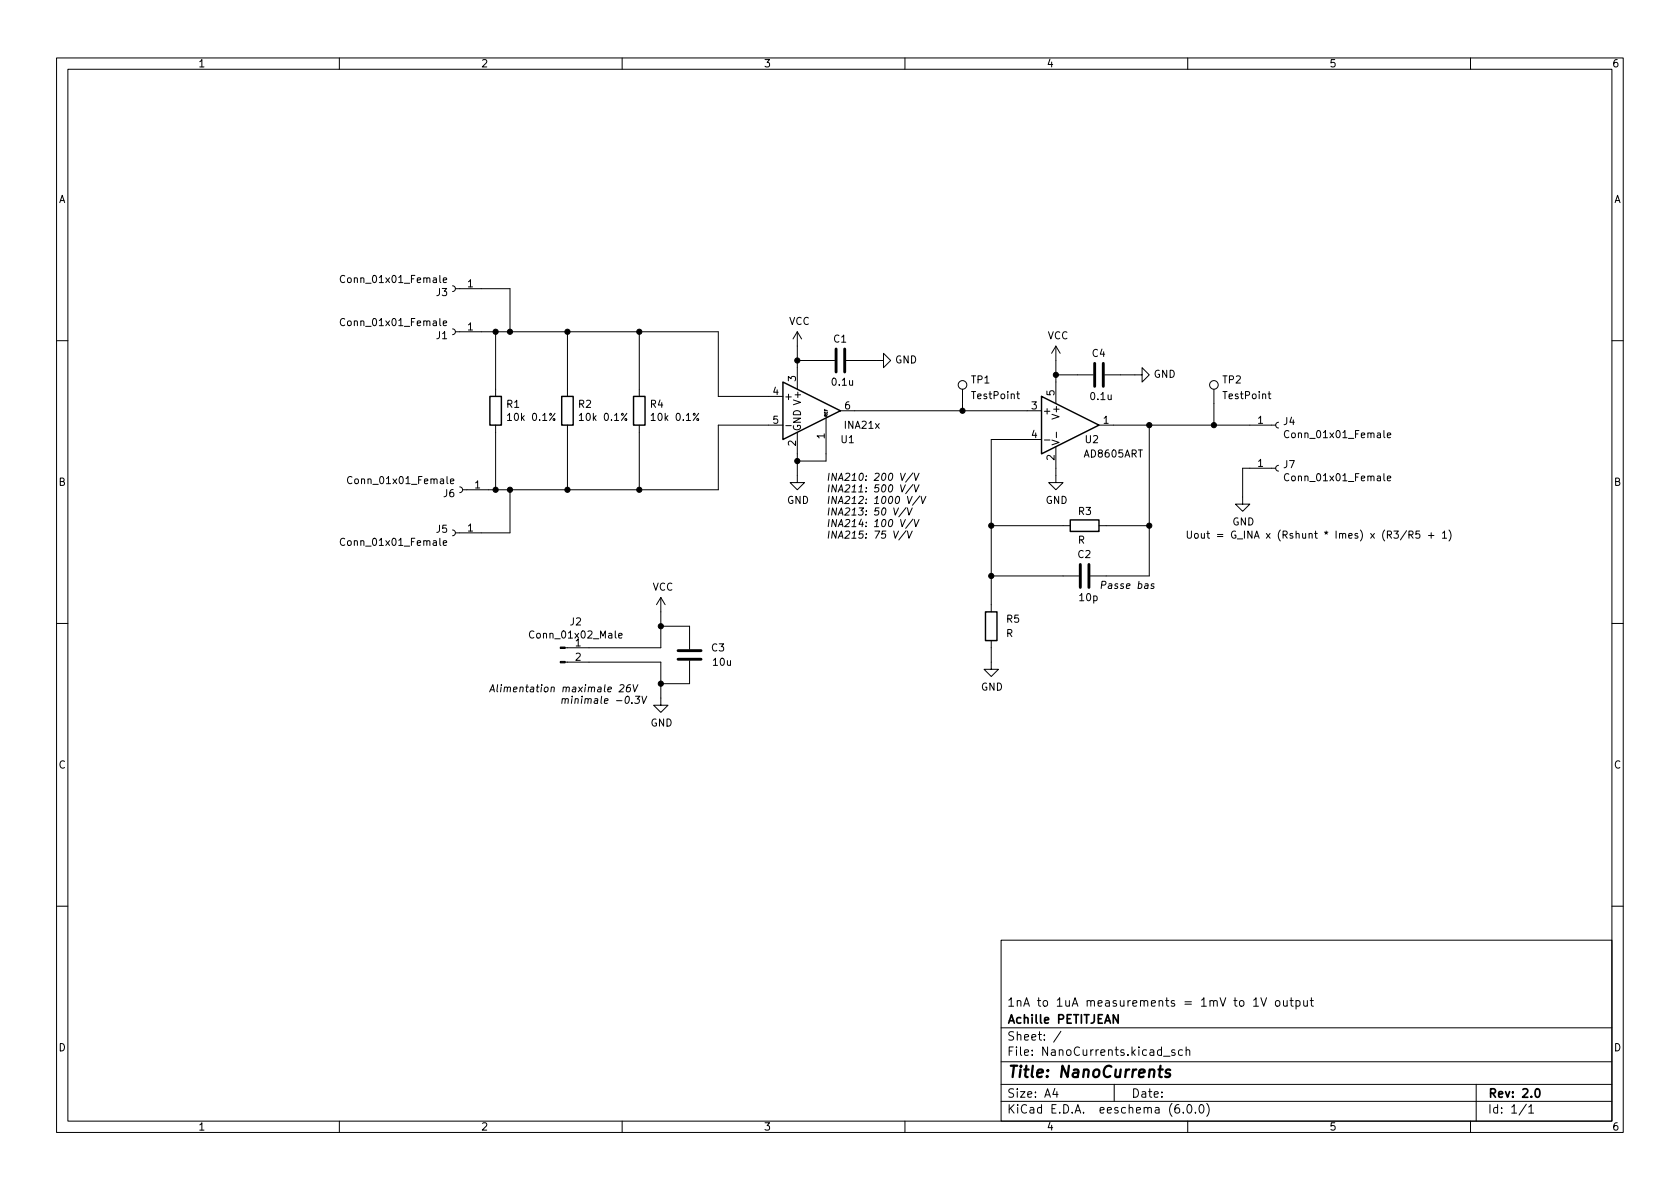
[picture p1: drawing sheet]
<svg xmlns="http://www.w3.org/2000/svg" width="297mm" height="210mm" viewBox="0 0 297 210" stroke-linecap="round" stroke-linejoin="round" font-family="sans-serif">
<g fill="none" stroke="#000" stroke-width=".18">
<path d="M10 10.2h277v190.1h-277zM12 12.2h273v186.1h-273zM60 10.2v2M110 10.2v2M160 10.2v2M210 10.2v2M260 10.2v2M61 56.4a.6 .6 0 0 0-.9 .5 .6 .6 0 0 0 .6 .7l.3-.1M61 48.8a.6 .6 0 0 0-.9 .4 .6 .6 0 0 0 .6 .8l.3-.1M78.4 57.2l.6-.2-.1-.2-.3-.1-.2 .2v.6h.5M78.4 49.5l.6-.1-.1-.2-.3-.1-.2 .2v.6h.5M80 58.2l.4 .1 .1 .4-.1 .3-.4 .2"/>
<path d="M80 50.5l.4 .2 .1 .3-.1 .4-.4 .2M80.5 58.7h46.5v11.4h11.4M80.5 51h9.7v7.7M87.6 58.7v11.4M100.3 58.7v11.4M113 58.7v11.4M141 58.7v10.1M141 58.7l-.8 1.2M141 58.7l.7 1.2M10 60.2h2M87.6 75.2v11.4M89.7 73.4l.4-.3v1.3"/>
<path d="M89.7 74.4h.8M98.1 73.1l-.9 1.3M100.3 75.2v11.4M102.4 73.4l.4-.3v1.3M102.4 74.4h.8M110.8 73.1l-.9 1.3M113 75.2v11.4M115.1 73.4l.4-.3v1.3M115.1 74.4h.8M123.5 73.1l-.9 1.3M138.4 75.2h-11.4v11.4h-45.2M138.9 75.3h1"/>
<path d="M141 76.4v8.9h1.2l-1.2 1.3-1.3-1.3h1.3M141 63.7h6.6M146 73.9v7.6h-5M148.6 72.6h35.5M149.6 63.7h6.6v-1.2l1.3 1.2-1.3 1.3v-1.3M170.2 68.8v3.8M179.8 69.7h.4M179.9 69.2v1.1l.3 .2M184.1 77.7h-8.8v30.5M184.7 77.8h.9M186 77.8l1.3 .4-1.3 .5M186.7 79v6.3h1.3l-1.3 1.3-1.3-1.3h1.3"/>
<path d="M186.7 61.2l-.8 1.3M186.7 61.2v10.2M186.7 61.2l.8 1.3M186.7 66.3h6.6M186.8 76.4v1M194.3 75.2h31.3M195.3 66.3h6.6v-1.3l1.3 1.3-1.3 1.3v-1.3M203.2 75.2v26.6h-10.4M214.6 68.8v6.4M224.2 69.7h.5M224.4 69.2v1.1l.3 .2M226.1 74.7l-.4 .1-.1 .4 .1 .3 .4 .2"/>
<path d="M227.9 76.3a.6 .6 0 0 0-.9 .4 .6 .6 0 0 0 .6 .7l.3-.1M245.3 77l.6-.1-.1-.3h-.3l-.2 .1 .1 .6h.4M285 60.2h2M61 95.3a.6 .6 0 0 0-.9 .4 .6 .6 0 0 0 .6 .8l.3-.2M62.2 84.4a.6 .6 0 0 0-.8 .4 .6 .6 0 0 0 .6 .7l.2-.1M78.4 96l.6-.1-.1-.2-.3-.1-.2 .2v.6h.5M79.6 85.1l.6-.1v-.3h-.4l-.2 .2 .1 .6h.5M80 93.7l.4 .2 .1 .3-.1 .4-.4 .1M81.3 86.1l.3 .1 .2 .4-.2 .4-.3 .1M90.2 86.6v7.6h-9.7M159.2 83.7l.3 1.3 .6-1.3M159.2 85.7l.3 1.3 .6-1.3"/>
<path d="M159.2 91.9l.3 1.2 .6-1.2M160.2 89.8l-1.3 1.6M160.2 93.8l-1.3 1.7M160.4 87.8l.3 1.2 .6-1.2M160.4 89.8l.3 1.3 .6-1.3M160.4 93.9l.3 1.3 .6-1.3M161.4 83.6l-1.3 1.7M161.4 85.7l-1.3 1.6M161.4 91.8l-1.3 1.6M161.7 83.7l.2 1.3 .6-1.3M161.7 85.7l.2 1.3 .6-1.3M161.7 91.9l.2 1.2 .6-1.2"/>
<path d="M162.6 87.7l-1.3 1.6M162.9 87.8l.2 1.2 .6-1.2M175.3 93h13.9M194.3 93h8.9M225.6 82.8h-5.9v6.3h1.3l-1.3 1.3-1.3-1.3h1.3M226.1 82.3l-.4 .1-.1 .4 .1 .4 .4 .1M227.9 83.9a.6 .6 0 0 0-.9 .4 .6 .6 0 0 0 .6 .7l.3-.1M245.3 84.6l.6-.1-.1-.3h-.3l-.2 .2 .1 .6h.4M246.5 93.9h.7l-.4 .5 .4 .1v.6l-.2 .1-.5-.1M248.7 93.8l-1.1 1.7M249.1 94.6l.6-.1 .1-.2v-.3l-.7-.1v1.3M249.4 94.6l.4 .6"/>
<path d="M251 93.9h-.6l-.1 .6 .2-.1 .4 .1 .2 .1-.1 .5-.2 .1-.5-.1M252.6 94.7h.9M253 94.2v1M255 94.3l.4-.4v1.3M255 95.2h.8M256.2 93.7a1.46 1.46 0 0 1 0 2M10 110.2h2M99.9 117.1h16.9v7.6h1.3l-1.3 1.3-1.2-1.3h1.2M109.4 112.4l.6-.1-.1-.2-.3-.1-.2 .2 .1 .6h.4M116.8 105.7l-.7 1.2M116.8 105.7v8.8h-16.9M116.8 105.7l.8 1.2"/>
<path d="M116.8 110.7h5.1v4.1M121.9 116.8v4.1h-5.1M175.3 113.3v5.1h1.2l-1.2 1.2-1.3-1.2h1.3M175.3 101.8h15.5M204 103.3l-.2-.1-.3 .3 .5 .2v.3h-.5M285 110.2h2M105.2 123.6h.5l-.1 .8M105.7 123.8l-.6 .2-.1 .2 .2 .2 .4-.1M106.4 123.1l-.2 1.1 .2 .2M106.9 124l.6-.2v-.2l-.4-.1-.2 .2v.6h.5M109 123.9h1M109.6 121.2l.5-.1 .2 .1v.2l-.9 .9h.8"/>
<path d="M110.7 123.2l.3-.1a.75 .75 0 0 1-.2 1.3l-.2-.1-.1-.4zM111.5 121.1h-.4a.88 .88 0 0 0-.2 1.2l.5-.1 .1-.4-.2-.2h-.3l-.2 .2M111.7 124.3v.1M111.9 121.1l.3 1.2 .6-1.2M112.4 123.1h.8l-.5 .5 .3 .1-.1 .6-.1 .1-.6-.1M113.5 123.1l.3 1.3 .6-1.3M10 160.2h2M177 166.3h108v32h-108zM221.6 176.9l.5-.5v1.5M221.6 177.9h.9M222.9 176.4l.5 1.5 .5-1.5M225.6 177l.4-.1 .3 .3v.4l-.3 .3h-.4l-.1-.3v-.4z"/>
<path d="M226.9 176.9l.1 1h.4l.2-.1M227.6 176.9v1M228.1 176.9h.5M228.3 176.4v1.3l.3 .2M229.1 177l.5-.1 .3 .3v.4l-.2 .3h-.6M229.1 176.9v1.5M230.5 176.9l.1 1h.3l.2-.1M231.1 176.9v1M231.6 176.9h.6M231.9 176.4v1.3l.3 .2M285 160.2h2M60 198.3v2"/>
<path d="M110 198.3v2M160 198.3v2M177 194.8h108M177 191.8h108M177 187.8h108M177 181.8h108M186.5 192.5l-.4 1h1M186.9 193v1M187.6 182.4l-1.3 1.9M197 191.8v3M205.7 186.8h1.2M207.7 185.7l-.3-.1-.3 .2 .1 .3 .5 .1v.4h-.6"/>
<path d="M208.4 195.3a.59 .59 0 0 0-.7 .7v.5l.2 .3h.4l.2-.1 .1-.5-.2-.2-.4-.1-.3 .3M209.1 185.7l-.5-.1-.2 .3v.4l.1 .3h.6M209.2 196.7v.1M209.7 185.8l.2-.2 .4 .1 .1 .9M209.7 185.1v1.5M210 198.3v2M210.1 195.4l.1-.1a.81 .81 0 0 1 .6 .7 .81 .81 0 0 1-.3 .8h-.1a.81 .81 0 0 1-.6-.6 .81 .81 0 0 1 .3-.8zM211.4 196.7v.1M212.1 195.5l.3-.2a.81 .81 0 0 1 .5 .7 .81 .81 0 0 1-.3 .8h-.1a.81 .81 0 0 1-.4-1.3zM213.4 195.1a1.72 1.72 0 0 1 0 2.3M260 198.3v2M261 191.8v6.5"/>
<path d="M269.9 195.3l-1.3 1.9M270.3 195.8l.4-.5v1.5M270.3 196.8h.9"/>
<circle cx="97.9" cy="74.2" r=".18"/>
<circle cx="110.6" cy="74.2" r=".18"/>
<circle cx="123.3" cy="74.2" r=".18"/>
<circle cx="170.2" cy="68.1" r=".76"/>
<circle cx="214.6" cy="68.1" r=".76"/>
</g>
<path d="M197.7 179.4v1.5l-.9-1.5v1.5M271.6 192.6l.2-.1a.82 .82 0 0 1 .6 .7 .82 .82 0 0 1-.3 .8h-.2a.81 .81 0 0 1-.6-.6 .81 .81 0 0 1 .3-.8z" fill="none" stroke="#000" stroke-width=".3"/>
<path d="M204.8 189.1h.8M205.2 188.5l-.2 1.7v.2l.4 .1M206.9 189.2a.49 .49 0 0 0-.8 .3l.1 .2 .6 .2 .1 .2-.1 .3-.2 .1-.6-.1" fill="none" stroke="#000" stroke-width=".4"/>
<g fill="#000" stroke="#000" stroke-width=".18">
<path d="M99.1 117h.8v.2h-.8zM99.1 114.4h.8v.3h-.8z"/>
<circle cx="87.6" cy="58.7" r=".46"/>
<circle cx="90.2" cy="58.7" r=".46"/>
<circle cx="100.3" cy="58.7" r=".46"/>
<circle cx="113" cy="58.7" r=".46"/>
<circle cx="141" cy="63.7" r=".46"/>
<circle cx="170.2" cy="72.6" r=".46"/>
<circle cx="186.7" cy="66.3" r=".46"/>
<circle cx="203.2" cy="75.2" r=".46"/>
<circle cx="214.6" cy="75.2" r=".46"/>
<circle cx="87.6" cy="86.6" r=".46"/>
<circle cx="90.2" cy="86.6" r=".46"/>
<circle cx="100.3" cy="86.6" r=".46"/>
<circle cx="113" cy="86.6" r=".46"/>
<circle cx="141" cy="81.5" r=".46"/>
<circle cx="175.3" cy="93" r=".46"/>
<circle cx="203.2" cy="93" r=".46"/>
<circle cx="116.8" cy="110.7" r=".46"/>
<circle cx="175.3" cy="101.8" r=".46"/>
<circle cx="116.8" cy="120.9" r=".46"/>
</g>
<path d="M86.6 70.1h2v5.1h-2zM99.3 70.1h2v5.1h-2zM112 70.1h2v5.1h-2zM138.4 67.6l10.2 5-10.2 5.1zM184.1 70.1l10.2 5.1-10.2 5.1zM189.2 91.9h5.1v2.1h-5.1zM174.2 108.2h2.1v5.1h-2.1z" fill="none" stroke="#000" stroke-width=".25"/>
<path d="M147.8 61.7v4.1M149.4 61.7v4.1M193.5 64.3v4M195.1 64.3v4M191 99.8v4.1M192.5 99.8v4.1M119.9 115.1h4.1M119.9 116.6h4.1" fill="none" stroke="#000" stroke-width=".51"/>
<text font-size="2.8" x="178" y="190.6">Title: NanoCurrents</text>
<g font-size="2.1">
<text x="178" y="178">1nA to 1uA measurements = 1mV to 1V output</text>
<text x="178" y="184">Sheet: /</text>
<text x="178" y="181">Achille PETITJEAN</text>
<text x="178" y="186.7">File: NanoCurrents.kicad_sch</text>
<text x="178" y="196.9">KiCad E.D.A. eeschema (6.0.0)</text>
<text x="178" y="194.1">Size: A4</text>
<text x="200" y="194.1">Date:</text>
<text x="263" y="194.1">Rev: 2.0</text>
<text x="263" y="196.9">Id: 1/1</text>
</g>
<g font-size="1.8">
<text x="35" y="11.9">1</text>
<text x="85" y="11.9">2</text>
<text x="135" y="11.9">3</text>
<text x="185" y="11.9">4</text>
<text x="235" y="11.9">5</text>
<text x="285" y="11.9">6</text>
<text x="10.3" y="35.9">A</text>
<text x="285.3" y="35.9">A</text>
<text x="60.8" y="50">Conn_01x01_Female</text>
<text x="77.1" y="52.3">J3</text>
<text x="82.7" y="50.8">1</text>
<text x="60.8" y="57.7">Conn_01x01_Female</text>
<text x="77.1" y="60">J1</text>
<text x="82.7" y="58.4">1</text>
<text x="139.5" y="57.4">VCC</text>
<text x="185.2" y="60">VCC</text>
<text x="147.4" y="60.6">C1</text>
<text x="158.2" y="64.3">GND</text>
<text x="193.1" y="63.1">C4</text>
<text x="136.7" y="69.8">4</text>
<text x="138.6" y="70.7">+</text>
<text x="140.7" y="67.4" transform="rotate(-90 140.7 67.4)">3</text>
<text x="147.2" y="68.2">0.1u</text>
<text x="171.8" y="67.8">TP1</text>
<text x="172" y="70.6">TestPoint</text>
<text x="186.4" y="70" transform="rotate(-90 186.4 70)">5</text>
<text x="192.9" y="70.7">0.1u</text>
<text x="204" y="66.8">GND</text>
<text x="216.2" y="67.8">TP2</text>
<text x="216.4" y="70.6">TestPoint</text>
<text x="89.6" y="72.1">R1</text>
<text x="90.2" y="74.4">10k 0.1%</text>
<text x="102.3" y="72.1">R2</text>
<text x="102.9" y="74.4">10k 0.1%</text>
<text x="115" y="72.1">R4</text>
<text x="115.6" y="74.4">10k 0.1%</text>
<text x="136.7" y="74.9">5</text>
<text x="141.6" y="76.3" transform="rotate(-90 141.6 76.3)">GND V+</text>
<text x="145.8" y="77.6" transform="rotate(-90 145.8 77.6)">1</text>
<text x="149.4" y="72.4">6</text>
<text x="149.4" y="75.8">INA21x</text>
<text x="182.4" y="72.4">3</text>
<text x="182.4" y="77.5">4</text>
<text x="184.3" y="73.3">+</text>
<text x="187.3" y="73.7" transform="rotate(-90 187.3 73.7)">V+</text>
<text x="195.1" y="74.9">1</text>
<text x="222.4" y="74.9">1</text>
<text x="227" y="75.2">J4</text>
<text x="227.7" y="77.5">Conn_01x01_Female</text>
<text x="140.7" y="78.8" transform="rotate(-90 140.7 78.8)">2</text>
<text x="148.7" y="78.4">U1</text>
<text x="186.4" y="81.4" transform="rotate(-90 186.4 81.4)">2</text>
<text x="191.8" y="80.9">AD8605ART</text>
<text x="191.9" y="78.4">U2</text>
<text x="222.4" y="82.5">1</text>
<text x="227" y="82.8">J7</text>
<text x="10.3" y="85.9">B</text>
<text x="62.1" y="85.6">Conn_01x01_Female</text>
<text x="78.4" y="87.9">J6</text>
<text x="84" y="86.4">1</text>
<text x="139.1" y="89.1">GND</text>
<text x="146" y="85">INA210: 200 V/V</text>
<text x="146" y="87.1">INA211: 500 V/V</text>
<text x="146" y="89.1">INA212: 1000 V/V</text>
<text x="184.9" y="89.1">GND</text>
<text x="227.7" y="85.1">Conn_01x01_Female</text>
<text x="285.3" y="85.9">B</text>
<text x="77.1" y="94.2">J5</text>
<text x="82.7" y="94">1</text>
<text x="146" y="91.1">INA213: 50 V/V</text>
<text x="146" y="93.2">INA214: 100 V/V</text>
<text x="146" y="95.2">INA215: 75 V/V</text>
<text x="190.7" y="91.1">R3</text>
<text x="209.5" y="95.2">Uout = G_INA x (Rshunt * Imes) x (R3/R5 + 1)</text>
<text x="217.9" y="92.9">GND</text>
<text x="60.8" y="96.5">Conn_01x01_Female</text>
<text x="190.6" y="96.1">R</text>
<text x="190.6" y="98.7">C2</text>
<text x="115.4" y="104.4">VCC</text>
<text x="190.9" y="106.3">10p</text>
<text x="194.3" y="104.1">Passe bas</text>
<text x="94.1" y="112.9">Conn_01x02_Male</text>
<text x="100.8" y="110.6">J2</text>
<text x="177.9" y="112.6">R</text>
<text x="178" y="110.1">R5</text>
<text x="101.7" y="114.3">1</text>
<text x="101.7" y="116.8">2</text>
<text x="125.8" y="115.2">C3</text>
<text x="126.2" y="117.7">10u</text>
<text x="86.4" y="122.4">Alimentation maximale 26V</text>
<text x="92.8" y="124.4">minimale -0.3V</text>
<text x="173.4" y="122.1">GND</text>
<text x="115" y="128.5">GND</text>
<text x="10.3" y="135.9">C</text>
<text x="285.3" y="135.9">C</text>
<text x="10.3" y="185.9">D</text>
<text x="285.3" y="185.9">D</text>
<text x="35" y="199.9">1</text>
<text x="85" y="199.9">2</text>
<text x="135" y="199.9">3</text>
<text x="185" y="199.9">4</text>
<text x="235" y="199.9">5</text>
<text x="285" y="199.9">6</text>
</g>
<text font-size=".7" x="146.3" y="73.8" transform="rotate(-90 146.3 73.8)">REF</text>
</svg>
